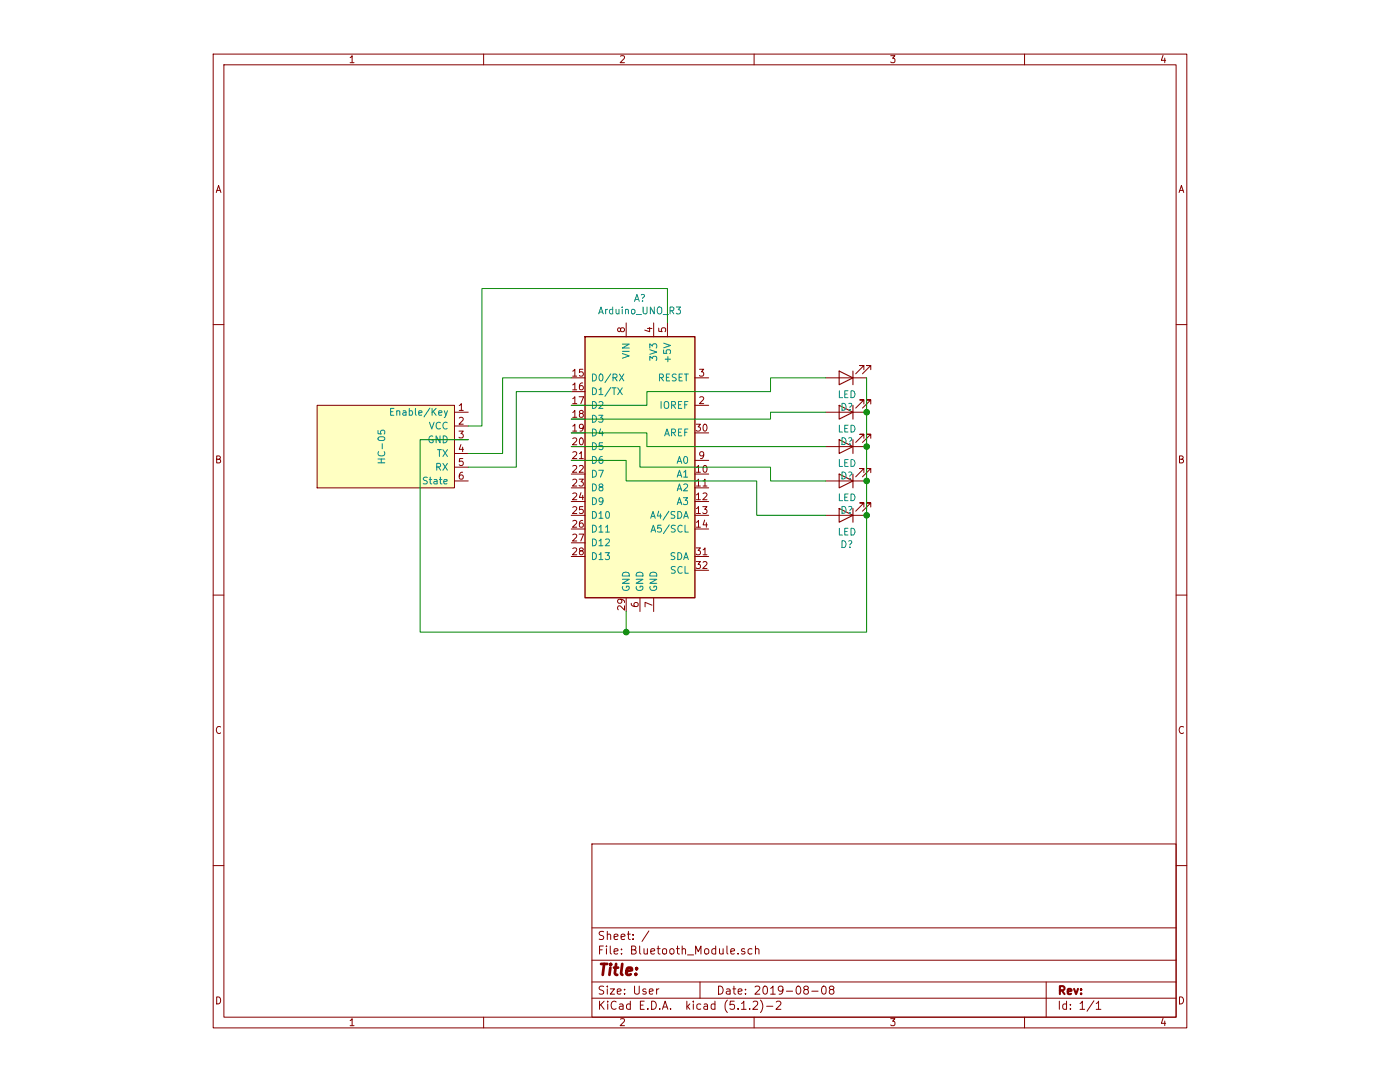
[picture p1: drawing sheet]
EESchema Schematic File Version 4
LIBS:Bluetooth_Module-cache
EELAYER 29 0
EELAYER END
$Descr User 7874 7874
encoding utf-8
Sheet 1 1
Title ""
Date "2019-08-08"
Rev ""
Comp ""
Comment1 ""
Comment2 ""
Comment3 ""
Comment4 ""
$EndDescr
$Comp
L MCU_Module:Arduino_UNO_R3 A?
U 1 1
P 3500 3350
F 0 "A?" H 3500 4531 50  0000 C CNN
F 1 "Arduino_UNO_R3" H 3500 4440 50  0000 C CNN
F 2 "Module:Arduino_UNO_R3" H 3650 2300 50  0001 L CNN
F 3 "https://www.arduino.cc/en/Main/arduinoBoardUno" H 3300 4400 50  0001 C CNN
	1    3500 3350
	1    0    0    -1  
$EndComp
$Comp
L My_Library:HC-05 U?
U 1 1
P 1100 3250
F 0 "U?" H 1100 3250 50  0001 C CNN
F 1 "HC-05" H 1232 2759 50  0000 R TNN
F 2 "" H 1100 3250 50  0001 C CNN
F 3 "" H 1100 3250 50  0001 C CNN
	1    1100 3250
	0    -1   -1   0   
$EndComp
Wire Wire Line
	2250 3100 2350 3100
Wire Wire Line
	2350 3100 2350 2100
Wire Wire Line
	2350 2100 3700 2100
Wire Wire Line
	3700 2100 3700 2350
Wire Wire Line
	2250 3300 2500 3300
Wire Wire Line
	2500 3300 2500 2750
Wire Wire Line
	2500 2750 3000 2750
Wire Wire Line
	2250 3400 2600 3400
Wire Wire Line
	2600 3400 2600 2850
Wire Wire Line
	2600 2850 3000 2850
Wire Wire Line
	2250 3200 1900 3200
Wire Wire Line
	1900 3200 1900 4600
Wire Wire Line
	1900 4600 3400 4600
Wire Wire Line
	3400 4600 3400 4450
$Comp
L Device:LED D?
U 1 1
P 5000 3750
F 0 "D?" H 4993 3966 50  0000 C CNN
F 1 "LED" H 4993 3875 50  0000 C CNN
F 2 "" H 5000 3750 50  0001 C CNN
F 3 "~" H 5000 3750 50  0001 C CNN
	1    5000 3750
	-1   0    0    1   
$EndComp
$Comp
L Device:LED D?
U 1 1
P 5000 3500
F 0 "D?" H 4993 3716 50  0000 C CNN
F 1 "LED" H 4993 3625 50  0000 C CNN
F 2 "" H 5000 3500 50  0001 C CNN
F 3 "~" H 5000 3500 50  0001 C CNN
	1    5000 3500
	-1   0    0    1   
$EndComp
$Comp
L Device:LED D?
U 1 1
P 5000 3250
F 0 "D?" H 4993 3466 50  0000 C CNN
F 1 "LED" H 4993 3375 50  0000 C CNN
F 2 "" H 5000 3250 50  0001 C CNN
F 3 "~" H 5000 3250 50  0001 C CNN
	1    5000 3250
	-1   0    0    1   
$EndComp
$Comp
L Device:LED D?
U 1 1
P 5000 3000
F 0 "D?" H 4993 3216 50  0000 C CNN
F 1 "LED" H 4993 3125 50  0000 C CNN
F 2 "" H 5000 3000 50  0001 C CNN
F 3 "~" H 5000 3000 50  0001 C CNN
	1    5000 3000
	-1   0    0    1   
$EndComp
$Comp
L Device:LED D?
U 1 1
P 5000 2750
F 0 "D?" H 4993 2966 50  0000 C CNN
F 1 "LED" H 4993 2875 50  0000 C CNN
F 2 "" H 5000 2750 50  0001 C CNN
F 3 "~" H 5000 2750 50  0001 C CNN
	1    5000 2750
	-1   0    0    1   
$EndComp
Wire Wire Line
	5150 2750 5150 3000
Wire Wire Line
	5150 3000 5150 3250
Connection ~ 5150 3000
Wire Wire Line
	5150 3250 5150 3500
Connection ~ 5150 3250
Wire Wire Line
	5150 3500 5150 3750
Connection ~ 5150 3500
Wire Wire Line
	5150 3750 5150 4600
Wire Wire Line
	5150 4600 3400 4600
Connection ~ 5150 3750
Connection ~ 3400 4600
Wire Wire Line
	3000 2950 3550 2950
Wire Wire Line
	3550 2950 3550 2850
Wire Wire Line
	3550 2850 4450 2850
Wire Wire Line
	4450 2850 4450 2750
Wire Wire Line
	4450 2750 4850 2750
Wire Wire Line
	3000 3050 4450 3050
Wire Wire Line
	4450 3050 4450 3000
Wire Wire Line
	4450 3000 4850 3000
Wire Wire Line
	3000 3150 3550 3150
Wire Wire Line
	3550 3150 3550 3250
Wire Wire Line
	3550 3250 4850 3250
Wire Wire Line
	3000 3250 3500 3250
Wire Wire Line
	3500 3250 3500 3400
Wire Wire Line
	3500 3400 4450 3400
Wire Wire Line
	4450 3400 4450 3500
Wire Wire Line
	4450 3500 4850 3500
Wire Wire Line
	3000 3350 3400 3350
Wire Wire Line
	3400 3350 3400 3500
Wire Wire Line
	3400 3500 4350 3500
Wire Wire Line
	4350 3500 4350 3750
Wire Wire Line
	4350 3750 4850 3750
$EndSCHEMATC
